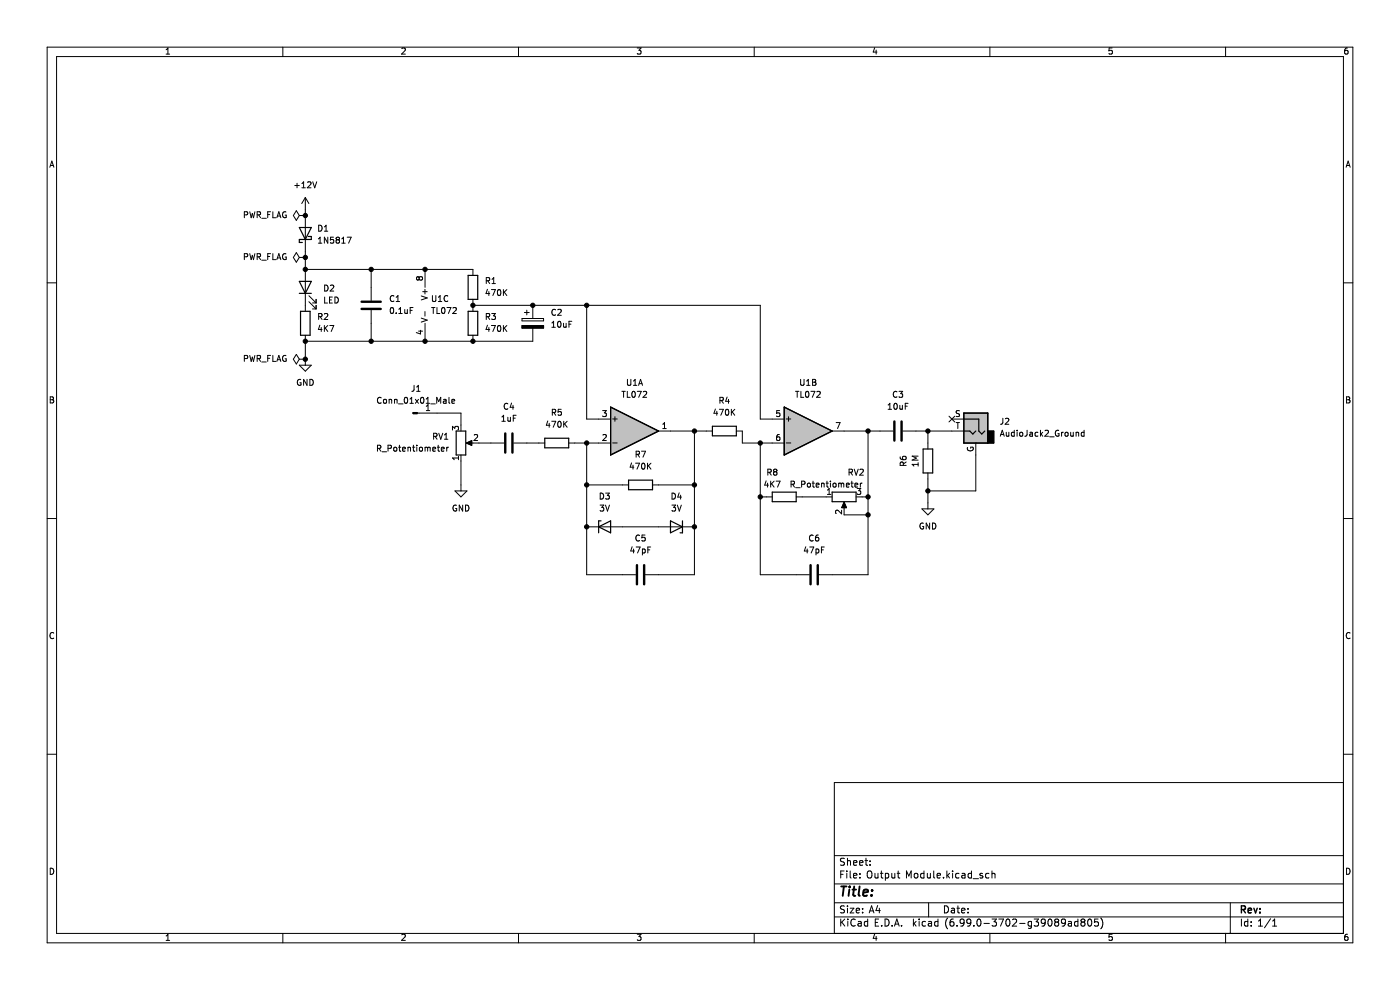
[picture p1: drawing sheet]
(kicad_sch (version 20220914) (generator eeschema)

 (paper "A4")

 (lib_symbols
  (symbol "Amplifier_Operational:TL072" (pin_names (offset 0.127)) (in_bom yes) (on_board yes)
   (property "Reference" "U" (id 0) (at 0 5.08 0) (effects (font (size 1.27 1.27)) (justify left)))
   (property "Value" "TL072" (id 1) (at 0 -5.08 0) (effects (font (size 1.27 1.27)) (justify left)))
   (property "Footprint" "" (id 2) (at 0 0 0) (effects (font (size 1.27 1.27)) hide))
   (property "Datasheet" "http://www.ti.com/lit/ds/symlink/tl071.pdf" (id 3) (at 0 0 0) (effects (font (size 1.27 1.27)) hide))
   (property "ki_locked" "" (id 4) (at 0 0 0) (effects (font (size 1.27 1.27))))
   (symbol "TL072_1_1"
    (polyline (pts (xy -5.08 5.08) (xy 5.08 0) (xy -5.08 -5.08) (xy -5.08 5.08)) (stroke (width 0.254) (type default)) (fill (type background)))
    (pin output line (at 7.62 0 180) (length 2.54) (name "~" (effects (font (size 1.27 1.27)))) (number "1" (effects (font (size 1.27 1.27)))))
    (pin input line (at -7.62 -2.54 0) (length 2.54) (name "-" (effects (font (size 1.27 1.27)))) (number "2" (effects (font (size 1.27 1.27)))))
    (pin input line (at -7.62 2.54 0) (length 2.54) (name "+" (effects (font (size 1.27 1.27)))) (number "3" (effects (font (size 1.27 1.27))))))
   (symbol "TL072_2_1"
    (polyline (pts (xy -5.08 5.08) (xy 5.08 0) (xy -5.08 -5.08) (xy -5.08 5.08)) (stroke (width 0.254) (type default)) (fill (type background)))
    (pin input line (at -7.62 2.54 0) (length 2.54) (name "+" (effects (font (size 1.27 1.27)))) (number "5" (effects (font (size 1.27 1.27)))))
    (pin input line (at -7.62 -2.54 0) (length 2.54) (name "-" (effects (font (size 1.27 1.27)))) (number "6" (effects (font (size 1.27 1.27)))))
    (pin output line (at 7.62 0 180) (length 2.54) (name "~" (effects (font (size 1.27 1.27)))) (number "7" (effects (font (size 1.27 1.27))))))
   (symbol "TL072_3_1"
    (pin power_in line (at -2.54 -7.62 90) (length 3.81) (name "V-" (effects (font (size 1.27 1.27)))) (number "4" (effects (font (size 1.27 1.27)))))
    (pin power_in line (at -2.54 7.62 270) (length 3.81) (name "V+" (effects (font (size 1.27 1.27)))) (number "8" (effects (font (size 1.27 1.27)))))))
  (symbol "Connector:AudioJack2_Ground" (in_bom yes) (on_board yes)
   (property "Reference" "J" (id 0) (at 0 8.89 0) (effects (font (size 1.27 1.27))))
   (property "Value" "AudioJack2_Ground" (id 1) (at 0 6.35 0) (effects (font (size 1.27 1.27))))
   (property "Footprint" "" (id 2) (at 0 0 0) (effects (font (size 1.27 1.27)) hide))
   (property "Datasheet" "~" (id 3) (at 0 0 0) (effects (font (size 1.27 1.27)) hide))
   (symbol "AudioJack2_Ground_0_1"
    (rectangle (start -2.54 -2.54) (end -3.81 0) (stroke (width 0.254) (type default)) (fill (type outline)))
    (polyline (pts (xy 0 0) (xy 0.635 -0.635) (xy 1.27 0) (xy 2.54 0)) (stroke (width 0.254) (type default)) (fill (type none)))
    (polyline (pts (xy 2.54 2.54) (xy -0.635 2.54) (xy -0.635 0) (xy -1.27 -0.635) (xy -1.905 0)) (stroke (width 0.254) (type default)) (fill (type none)))
    (rectangle (start 2.54 3.81) (end -2.54 -2.54) (stroke (width 0.254) (type default)) (fill (type background))))
   (symbol "AudioJack2_Ground_1_1"
    (pin passive line (at 0 -5.08 90) (length 2.54) (name "~" (effects (font (size 1.27 1.27)))) (number "G" (effects (font (size 1.27 1.27)))))
    (pin passive line (at 5.08 2.54 180) (length 2.54) (name "~" (effects (font (size 1.27 1.27)))) (number "S" (effects (font (size 1.27 1.27)))))
    (pin passive line (at 5.08 0 180) (length 2.54) (name "~" (effects (font (size 1.27 1.27)))) (number "T" (effects (font (size 1.27 1.27)))))))
  (symbol "Connector:Conn_01x01_Male" (pin_names (offset 1.016) hide) (in_bom yes) (on_board yes)
   (property "Reference" "J" (id 0) (at 0 2.54 0) (effects (font (size 1.27 1.27))))
   (property "Value" "Conn_01x01_Male" (id 1) (at 0 -2.54 0) (effects (font (size 1.27 1.27))))
   (property "Footprint" "" (id 2) (at 0 0 0) (effects (font (size 1.27 1.27)) hide))
   (property "Datasheet" "~" (id 3) (at 0 0 0) (effects (font (size 1.27 1.27)) hide))
   (symbol "Conn_01x01_Male_1_1"
    (polyline (pts (xy 1.27 0) (xy 0.8636 0)) (stroke (width 0.1524) (type default)) (fill (type none)))
    (rectangle (start 0.8636 0.127) (end 0 -0.127) (stroke (width 0.1524) (type default)) (fill (type outline)))
    (pin passive line (at 5.08 0 180) (length 3.81) (name "Pin_1" (effects (font (size 1.27 1.27)))) (number "1" (effects (font (size 1.27 1.27)))))))
  (symbol "Device:C" (pin_numbers hide) (pin_names (offset 0.254)) (in_bom yes) (on_board yes)
   (property "Reference" "C" (id 0) (at 0.635 2.54 0) (effects (font (size 1.27 1.27)) (justify left)))
   (property "Value" "C" (id 1) (at 0.635 -2.54 0) (effects (font (size 1.27 1.27)) (justify left)))
   (property "Footprint" "" (id 2) (at 0.9652 -3.81 0) (effects (font (size 1.27 1.27)) hide))
   (property "Datasheet" "~" (id 3) (at 0 0 0) (effects (font (size 1.27 1.27)) hide))
   (symbol "C_0_1"
    (polyline (pts (xy -2.032 -0.762) (xy 2.032 -0.762)) (stroke (width 0.508) (type default)) (fill (type none)))
    (polyline (pts (xy -2.032 0.762) (xy 2.032 0.762)) (stroke (width 0.508) (type default)) (fill (type none))))
   (symbol "C_1_1"
    (pin passive line (at 0 3.81 270) (length 2.794) (name "~" (effects (font (size 1.27 1.27)))) (number "1" (effects (font (size 1.27 1.27)))))
    (pin passive line (at 0 -3.81 90) (length 2.794) (name "~" (effects (font (size 1.27 1.27)))) (number "2" (effects (font (size 1.27 1.27)))))))
  (symbol "Device:C_Polarized" (pin_numbers hide) (pin_names (offset 0.254)) (in_bom yes) (on_board yes)
   (property "Reference" "C" (id 0) (at 0.635 2.54 0) (effects (font (size 1.27 1.27)) (justify left)))
   (property "Value" "C_Polarized" (id 1) (at 0.635 -2.54 0) (effects (font (size 1.27 1.27)) (justify left)))
   (property "Footprint" "" (id 2) (at 0.9652 -3.81 0) (effects (font (size 1.27 1.27)) hide))
   (property "Datasheet" "~" (id 3) (at 0 0 0) (effects (font (size 1.27 1.27)) hide))
   (symbol "C_Polarized_0_1"
    (rectangle (start -2.286 0.508) (end 2.286 1.016) (stroke (width 0) (type default)) (fill (type none)))
    (polyline (pts (xy -1.778 2.286) (xy -0.762 2.286)) (stroke (width 0) (type default)) (fill (type none)))
    (polyline (pts (xy -1.27 2.794) (xy -1.27 1.778)) (stroke (width 0) (type default)) (fill (type none)))
    (rectangle (start 2.286 -0.508) (end -2.286 -1.016) (stroke (width 0) (type default)) (fill (type outline))))
   (symbol "C_Polarized_1_1"
    (pin passive line (at 0 3.81 270) (length 2.794) (name "~" (effects (font (size 1.27 1.27)))) (number "1" (effects (font (size 1.27 1.27)))))
    (pin passive line (at 0 -3.81 90) (length 2.794) (name "~" (effects (font (size 1.27 1.27)))) (number "2" (effects (font (size 1.27 1.27)))))))
  (symbol "Device:D_Zener" (pin_numbers hide) (pin_names (offset 1.016) hide) (in_bom yes) (on_board yes)
   (property "Reference" "D" (id 0) (at 0 2.54 0) (effects (font (size 1.27 1.27))))
   (property "Value" "D_Zener" (id 1) (at 0 -2.54 0) (effects (font (size 1.27 1.27))))
   (property "Footprint" "" (id 2) (at 0 0 0) (effects (font (size 1.27 1.27)) hide))
   (property "Datasheet" "~" (id 3) (at 0 0 0) (effects (font (size 1.27 1.27)) hide))
   (symbol "D_Zener_0_1"
    (polyline (pts (xy 1.27 0) (xy -1.27 0)) (stroke (width 0) (type default)) (fill (type none)))
    (polyline (pts (xy -1.27 -1.27) (xy -1.27 1.27) (xy -0.762 1.27)) (stroke (width 0.254) (type default)) (fill (type none)))
    (polyline (pts (xy 1.27 -1.27) (xy 1.27 1.27) (xy -1.27 0) (xy 1.27 -1.27)) (stroke (width 0.254) (type default)) (fill (type none))))
   (symbol "D_Zener_1_1"
    (pin passive line (at -3.81 0 0) (length 2.54) (name "K" (effects (font (size 1.27 1.27)))) (number "1" (effects (font (size 1.27 1.27)))))
    (pin passive line (at 3.81 0 180) (length 2.54) (name "A" (effects (font (size 1.27 1.27)))) (number "2" (effects (font (size 1.27 1.27)))))))
  (symbol "Device:LED" (pin_numbers hide) (pin_names (offset 1.016) hide) (in_bom yes) (on_board yes)
   (property "Reference" "D" (id 0) (at 0 2.54 0) (effects (font (size 1.27 1.27))))
   (property "Value" "LED" (id 1) (at 0 -2.54 0) (effects (font (size 1.27 1.27))))
   (property "Footprint" "" (id 2) (at 0 0 0) (effects (font (size 1.27 1.27)) hide))
   (property "Datasheet" "~" (id 3) (at 0 0 0) (effects (font (size 1.27 1.27)) hide))
   (symbol "LED_0_1"
    (polyline (pts (xy -1.27 -1.27) (xy -1.27 1.27)) (stroke (width 0.254) (type default)) (fill (type none)))
    (polyline (pts (xy -1.27 0) (xy 1.27 0)) (stroke (width 0) (type default)) (fill (type none)))
    (polyline (pts (xy 1.27 -1.27) (xy 1.27 1.27) (xy -1.27 0) (xy 1.27 -1.27)) (stroke (width 0.254) (type default)) (fill (type none)))
    (polyline (pts (xy -3.048 -0.762) (xy -4.572 -2.286) (xy -3.81 -2.286) (xy -4.572 -2.286) (xy -4.572 -1.524)) (stroke (width 0) (type default)) (fill (type none)))
    (polyline (pts (xy -1.778 -0.762) (xy -3.302 -2.286) (xy -2.54 -2.286) (xy -3.302 -2.286) (xy -3.302 -1.524)) (stroke (width 0) (type default)) (fill (type none))))
   (symbol "LED_1_1"
    (pin passive line (at -3.81 0 0) (length 2.54) (name "K" (effects (font (size 1.27 1.27)))) (number "1" (effects (font (size 1.27 1.27)))))
    (pin passive line (at 3.81 0 180) (length 2.54) (name "A" (effects (font (size 1.27 1.27)))) (number "2" (effects (font (size 1.27 1.27)))))))
  (symbol "Device:R" (pin_numbers hide) (pin_names (offset 0)) (in_bom yes) (on_board yes)
   (property "Reference" "R" (id 0) (at 2.032 0 90) (effects (font (size 1.27 1.27))))
   (property "Value" "R" (id 1) (at 0 0 90) (effects (font (size 1.27 1.27))))
   (property "Footprint" "" (id 2) (at -1.778 0 90) (effects (font (size 1.27 1.27)) hide))
   (property "Datasheet" "~" (id 3) (at 0 0 0) (effects (font (size 1.27 1.27)) hide))
   (symbol "R_0_1"
    (rectangle (start -1.016 -2.54) (end 1.016 2.54) (stroke (width 0.254) (type default)) (fill (type none))))
   (symbol "R_1_1"
    (pin passive line (at 0 3.81 270) (length 1.27) (name "~" (effects (font (size 1.27 1.27)))) (number "1" (effects (font (size 1.27 1.27)))))
    (pin passive line (at 0 -3.81 90) (length 1.27) (name "~" (effects (font (size 1.27 1.27)))) (number "2" (effects (font (size 1.27 1.27)))))))
  (symbol "Device:R_Potentiometer" (pin_names (offset 1.016) hide) (in_bom yes) (on_board yes)
   (property "Reference" "RV" (id 0) (at -4.445 0 90) (effects (font (size 1.27 1.27))))
   (property "Value" "R_Potentiometer" (id 1) (at -2.54 0 90) (effects (font (size 1.27 1.27))))
   (property "Footprint" "" (id 2) (at 0 0 0) (effects (font (size 1.27 1.27)) hide))
   (property "Datasheet" "~" (id 3) (at 0 0 0) (effects (font (size 1.27 1.27)) hide))
   (symbol "R_Potentiometer_0_1"
    (polyline (pts (xy 2.54 0) (xy 1.524 0)) (stroke (width 0) (type default)) (fill (type none)))
    (polyline (pts (xy 1.143 0) (xy 2.286 0.508) (xy 2.286 -0.508) (xy 1.143 0)) (stroke (width 0) (type default)) (fill (type outline)))
    (rectangle (start 1.016 2.54) (end -1.016 -2.54) (stroke (width 0.254) (type default)) (fill (type none))))
   (symbol "R_Potentiometer_1_1"
    (pin passive line (at 0 3.81 270) (length 1.27) (name "1" (effects (font (size 1.27 1.27)))) (number "1" (effects (font (size 1.27 1.27)))))
    (pin passive line (at 3.81 0 180) (length 1.27) (name "2" (effects (font (size 1.27 1.27)))) (number "2" (effects (font (size 1.27 1.27)))))
    (pin passive line (at 0 -3.81 90) (length 1.27) (name "3" (effects (font (size 1.27 1.27)))) (number "3" (effects (font (size 1.27 1.27)))))))
  (symbol "Diode:1N5817" (pin_numbers hide) (pin_names (offset 1.016) hide) (in_bom yes) (on_board yes)
   (property "Reference" "D" (id 0) (at 0 2.54 0) (effects (font (size 1.27 1.27))))
   (property "Value" "1N5817" (id 1) (at 0 -2.54 0) (effects (font (size 1.27 1.27))))
   (property "Footprint" "Diode_THT:D_DO-41_SOD81_P10.16mm_Horizontal" (id 2) (at 0 -4.445 0) (effects (font (size 1.27 1.27)) hide))
   (property "Datasheet" "http://www.vishay.com/docs/88525/1n5817.pdf" (id 3) (at 0 0 0) (effects (font (size 1.27 1.27)) hide))
   (symbol "1N5817_0_1"
    (polyline (pts (xy 1.27 0) (xy -1.27 0)) (stroke (width 0) (type default)) (fill (type none)))
    (polyline (pts (xy 1.27 1.27) (xy 1.27 -1.27) (xy -1.27 0) (xy 1.27 1.27)) (stroke (width 0.254) (type default)) (fill (type none)))
    (polyline (pts (xy -1.905 0.635) (xy -1.905 1.27) (xy -1.27 1.27) (xy -1.27 -1.27) (xy -0.635 -1.27) (xy -0.635 -0.635)) (stroke (width 0.254) (type default)) (fill (type none))))
   (symbol "1N5817_1_1"
    (pin passive line (at -3.81 0 0) (length 2.54) (name "K" (effects (font (size 1.27 1.27)))) (number "1" (effects (font (size 1.27 1.27)))))
    (pin passive line (at 3.81 0 180) (length 2.54) (name "A" (effects (font (size 1.27 1.27)))) (number "2" (effects (font (size 1.27 1.27)))))))
  (symbol "power:+12V" (power) (pin_names (offset 0)) (in_bom yes) (on_board yes)
   (property "Reference" "#PWR" (id 0) (at 0 -3.81 0) (effects (font (size 1.27 1.27)) hide))
   (property "Value" "+12V" (id 1) (at 0 3.556 0) (effects (font (size 1.27 1.27))))
   (property "Footprint" "" (id 2) (at 0 0 0) (effects (font (size 1.27 1.27)) hide))
   (property "Datasheet" "" (id 3) (at 0 0 0) (effects (font (size 1.27 1.27)) hide))
   (symbol "+12V_0_1"
    (polyline (pts (xy -0.762 1.27) (xy 0 2.54)) (stroke (width 0) (type default)) (fill (type none)))
    (polyline (pts (xy 0 0) (xy 0 2.54)) (stroke (width 0) (type default)) (fill (type none)))
    (polyline (pts (xy 0 2.54) (xy 0.762 1.27)) (stroke (width 0) (type default)) (fill (type none))))
   (symbol "+12V_1_1"
    (pin power_in line (at 0 0 90) (length 0) hide (name "+12V" (effects (font (size 1.27 1.27)))) (number "1" (effects (font (size 1.27 1.27)))))))
  (symbol "power:GND" (power) (pin_names (offset 0)) (in_bom yes) (on_board yes)
   (property "Reference" "#PWR" (id 0) (at 0 -6.35 0) (effects (font (size 1.27 1.27)) hide))
   (property "Value" "GND" (id 1) (at 0 -3.81 0) (effects (font (size 1.27 1.27))))
   (property "Footprint" "" (id 2) (at 0 0 0) (effects (font (size 1.27 1.27)) hide))
   (property "Datasheet" "" (id 3) (at 0 0 0) (effects (font (size 1.27 1.27)) hide))
   (symbol "GND_0_1"
    (polyline (pts (xy 0 0) (xy 0 -1.27) (xy 1.27 -1.27) (xy 0 -2.54) (xy -1.27 -1.27) (xy 0 -1.27)) (stroke (width 0) (type default)) (fill (type none))))
   (symbol "GND_1_1"
    (pin power_in line (at 0 0 270) (length 0) hide (name "GND" (effects (font (size 1.27 1.27)))) (number "1" (effects (font (size 1.27 1.27)))))))
  (symbol "power:PWR_FLAG" (power) (pin_numbers hide) (pin_names (offset 0) hide) (in_bom yes) (on_board yes)
   (property "Reference" "#FLG" (id 0) (at 0 1.905 0) (effects (font (size 1.27 1.27)) hide))
   (property "Value" "PWR_FLAG" (id 1) (at 0 3.81 0) (effects (font (size 1.27 1.27))))
   (property "Footprint" "" (id 2) (at 0 0 0) (effects (font (size 1.27 1.27)) hide))
   (property "Datasheet" "~" (id 3) (at 0 0 0) (effects (font (size 1.27 1.27)) hide))
   (symbol "PWR_FLAG_0_0"
    (pin power_out line (at 0 0 90) (length 0) (name "pwr" (effects (font (size 1.27 1.27)))) (number "1" (effects (font (size 1.27 1.27))))))
   (symbol "PWR_FLAG_0_1"
    (polyline (pts (xy 0 0) (xy 0 1.27) (xy -1.016 1.905) (xy 0 2.54) (xy 1.016 1.905) (xy 0 1.27)) (stroke (width 0) (type default)) (fill (type none))))))

 (junction (at 100.33 64.77) (diameter 0) (color 0 0 0 0))
 (junction (at 64.77 45.72) (diameter 0) (color 0 0 0 0))
 (junction (at 78.74 57.15) (diameter 0) (color 0 0 0 0))
 (junction (at 64.77 54.61) (diameter 0) (color 0 0 0 0))
 (junction (at 161.29 105.41) (diameter 0) (color 0 0 0 0))
 (junction (at 184.15 91.44) (diameter 0) (color 0 0 0 0))
 (junction (at 78.74 72.39) (diameter 0) (color 0 0 0 0))
 (junction (at 196.85 104.14) (diameter 0) (color 0 0 0 0))
 (junction (at 124.46 102.87) (diameter 0) (color 0 0 0 0))
 (junction (at 90.17 72.39) (diameter 0) (color 0 0 0 0))
 (junction (at 124.46 111.76) (diameter 0) (color 0 0 0 0))
 (junction (at 64.77 72.39) (diameter 0) (color 0 0 0 0))
 (junction (at 196.85 91.44) (diameter 0) (color 0 0 0 0))
 (junction (at 100.33 72.39) (diameter 0) (color 0 0 0 0))
 (junction (at 147.32 102.87) (diameter 0) (color 0 0 0 0))
 (junction (at 64.77 57.15) (diameter 0) (color 0 0 0 0))
 (junction (at 147.32 91.44) (diameter 0) (color 0 0 0 0))
 (junction (at 161.29 93.98) (diameter 0) (color 0 0 0 0))
 (junction (at 124.46 93.98) (diameter 0) (color 0 0 0 0))
 (junction (at 184.15 105.41) (diameter 0) (color 0 0 0 0))
 (junction (at 184.15 109.22) (diameter 0) (color 0 0 0 0))
 (junction (at 124.46 64.77) (diameter 0) (color 0 0 0 0))
 (junction (at 113.03 64.77) (diameter 0) (color 0 0 0 0))
 (junction (at 64.77 76.2) (diameter 0) (color 0 0 0 0))
 (junction (at 147.32 111.76) (diameter 0) (color 0 0 0 0))
 (junction (at 90.17 57.15) (diameter 0) (color 0 0 0 0))

 (no_connect (at 201.93 88.9))

 (wire (pts (xy 90.17 57.15) (xy 100.33 57.15)) (stroke (width 0) (type default)))
 (wire (pts (xy 147.32 102.87) (xy 147.32 111.76)) (stroke (width 0) (type default)))
 (wire (pts (xy 184.15 121.92) (xy 184.15 109.22)) (stroke (width 0) (type default)))
 (wire (pts (xy 147.32 121.92) (xy 139.7 121.92)) (stroke (width 0) (type default)))
 (wire (pts (xy 64.77 57.15) (xy 78.74 57.15)) (stroke (width 0) (type default)))
 (wire (pts (xy 142.24 91.44) (xy 147.32 91.44)) (stroke (width 0) (type default)))
 (wire (pts (xy 90.17 72.39) (xy 100.33 72.39)) (stroke (width 0) (type default)))
 (wire (pts (xy 207.01 96.52) (xy 207.01 104.14)) (stroke (width 0) (type default)))
 (wire (pts (xy 184.15 91.44) (xy 179.07 91.44)) (stroke (width 0) (type default)))
 (wire (pts (xy 124.46 93.98) (xy 127 93.98)) (stroke (width 0) (type default)))
 (wire (pts (xy 161.29 88.9) (xy 163.83 88.9)) (stroke (width 0) (type default)))
 (wire (pts (xy 113.03 64.77) (xy 124.46 64.77)) (stroke (width 0) (type default)))
 (wire (pts (xy 64.77 53.34) (xy 64.77 54.61)) (stroke (width 0) (type default)))
 (wire (pts (xy 194.31 91.44) (xy 196.85 91.44)) (stroke (width 0) (type default)))
 (wire (pts (xy 124.46 88.9) (xy 127 88.9)) (stroke (width 0) (type default)))
 (wire (pts (xy 147.32 91.44) (xy 147.32 102.87)) (stroke (width 0) (type default)))
 (wire (pts (xy 124.46 64.77) (xy 124.46 88.9)) (stroke (width 0) (type default)))
 (wire (pts (xy 149.86 91.44) (xy 147.32 91.44)) (stroke (width 0) (type default)))
 (wire (pts (xy 184.15 105.41) (xy 184.15 91.44)) (stroke (width 0) (type default)))
 (wire (pts (xy 121.92 93.98) (xy 124.46 93.98)) (stroke (width 0) (type default)))
 (wire (pts (xy 161.29 105.41) (xy 162.56 105.41)) (stroke (width 0) (type default)))
 (wire (pts (xy 184.15 109.22) (xy 184.15 105.41)) (stroke (width 0) (type default)))
 (wire (pts (xy 78.74 57.15) (xy 90.17 57.15)) (stroke (width 0) (type default)))
 (wire (pts (xy 92.71 87.63) (xy 97.79 87.63)) (stroke (width 0) (type default)))
 (wire (pts (xy 179.07 109.22) (xy 184.15 109.22)) (stroke (width 0) (type default)))
 (wire (pts (xy 97.79 97.79) (xy 97.79 102.87)) (stroke (width 0) (type default)))
 (wire (pts (xy 186.69 91.44) (xy 184.15 91.44)) (stroke (width 0) (type default)))
 (wire (pts (xy 132.08 111.76) (xy 139.7 111.76)) (stroke (width 0) (type default)))
 (wire (pts (xy 176.53 121.92) (xy 184.15 121.92)) (stroke (width 0) (type default)))
 (wire (pts (xy 196.85 91.44) (xy 196.85 93.98)) (stroke (width 0) (type default)))
 (wire (pts (xy 196.85 91.44) (xy 201.93 91.44)) (stroke (width 0) (type default)))
 (wire (pts (xy 161.29 105.41) (xy 161.29 121.92)) (stroke (width 0) (type default)))
 (wire (pts (xy 78.74 68.58) (xy 78.74 72.39)) (stroke (width 0) (type default)))
 (wire (pts (xy 161.29 93.98) (xy 163.83 93.98)) (stroke (width 0) (type default)))
 (wire (pts (xy 124.46 64.77) (xy 161.29 64.77)) (stroke (width 0) (type default)))
 (wire (pts (xy 157.48 93.98) (xy 161.29 93.98)) (stroke (width 0) (type default)))
 (wire (pts (xy 100.33 64.77) (xy 113.03 64.77)) (stroke (width 0) (type default)))
 (wire (pts (xy 101.6 93.98) (xy 104.14 93.98)) (stroke (width 0) (type default)))
 (wire (pts (xy 132.08 121.92) (xy 124.46 121.92)) (stroke (width 0) (type default)))
 (wire (pts (xy 161.29 93.98) (xy 161.29 105.41)) (stroke (width 0) (type default)))
 (wire (pts (xy 64.77 44.45) (xy 64.77 45.72)) (stroke (width 0) (type default)))
 (wire (pts (xy 100.33 72.39) (xy 113.03 72.39)) (stroke (width 0) (type default)))
 (wire (pts (xy 64.77 54.61) (xy 64.77 57.15)) (stroke (width 0) (type default)))
 (wire (pts (xy 78.74 72.39) (xy 90.17 72.39)) (stroke (width 0) (type default)))
 (wire (pts (xy 139.7 102.87) (xy 147.32 102.87)) (stroke (width 0) (type default)))
 (wire (pts (xy 124.46 102.87) (xy 124.46 93.98)) (stroke (width 0) (type default)))
 (wire (pts (xy 64.77 72.39) (xy 64.77 76.2)) (stroke (width 0) (type default)))
 (wire (pts (xy 147.32 111.76) (xy 147.32 121.92)) (stroke (width 0) (type default)))
 (wire (pts (xy 111.76 93.98) (xy 114.3 93.98)) (stroke (width 0) (type default)))
 (wire (pts (xy 207.01 104.14) (xy 196.85 104.14)) (stroke (width 0) (type default)))
 (wire (pts (xy 64.77 72.39) (xy 78.74 72.39)) (stroke (width 0) (type default)))
 (wire (pts (xy 196.85 101.6) (xy 196.85 104.14)) (stroke (width 0) (type default)))
 (wire (pts (xy 124.46 121.92) (xy 124.46 111.76)) (stroke (width 0) (type default)))
 (wire (pts (xy 124.46 102.87) (xy 124.46 111.76)) (stroke (width 0) (type default)))
 (wire (pts (xy 161.29 88.9) (xy 161.29 64.77)) (stroke (width 0) (type default)))
 (wire (pts (xy 97.79 87.63) (xy 97.79 90.17)) (stroke (width 0) (type default)))
 (wire (pts (xy 182.88 105.41) (xy 184.15 105.41)) (stroke (width 0) (type default)))
 (wire (pts (xy 78.74 57.15) (xy 78.74 60.96)) (stroke (width 0) (type default)))
 (wire (pts (xy 161.29 121.92) (xy 168.91 121.92)) (stroke (width 0) (type default)))
 (wire (pts (xy 157.48 91.44) (xy 157.48 93.98)) (stroke (width 0) (type default)))
 (wire (pts (xy 196.85 104.14) (xy 196.85 106.68)) (stroke (width 0) (type default)))
 (wire (pts (xy 170.18 105.41) (xy 175.26 105.41)) (stroke (width 0) (type default)))
 (wire (pts (xy 124.46 102.87) (xy 132.08 102.87)) (stroke (width 0) (type default)))

 (symbol (lib_id "power:PWR_FLAG") (at 64.77 76.2 90) (unit 1) (in_bom yes) (on_board yes) (dnp no) (fields_autoplaced)
  (default_instance (reference "") (unit 1) (value "") (footprint ""))
  (property "Reference" "" (id 0) (at 62.865 76.2 0) (effects (font (size 1.27 1.27)) hide))
  (property "Value" "" (id 1) (at 60.96 76.1999 90) (effects (font (size 1.27 1.27)) (justify left)))
  (property "Footprint" "" (id 2) (at 64.77 76.2 0) (effects (font (size 1.27 1.27)) hide))
  (property "Datasheet" "~" (id 3) (at 64.77 76.2 0) (effects (font (size 1.27 1.27)) hide)) (pin "1"))

 (symbol (lib_id "Device:R") (at 64.77 68.58 0) (unit 1) (in_bom yes) (on_board yes) (dnp no)
  (default_instance (reference "") (unit 1) (value "") (footprint ""))
  (property "Reference" "" (id 0) (at 67.31 67.3099 0) (effects (font (size 1.27 1.27)) (justify left)))
  (property "Value" "" (id 1) (at 67.31 69.8499 0) (effects (font (size 1.27 1.27)) (justify left)))
  (property "Footprint" "" (id 2) (at 62.992 68.58 90) (effects (font (size 1.27 1.27)) hide))
  (property "Datasheet" "~" (id 3) (at 64.77 68.58 0) (effects (font (size 1.27 1.27)) hide)) (pin "1") (pin "2"))

 (symbol (lib_id "Device:D_Zener") (at 143.51 111.76 180) (unit 1) (in_bom yes) (on_board yes) (dnp no) (fields_autoplaced)
  (default_instance (reference "") (unit 1) (value "") (footprint ""))
  (property "Reference" "" (id 0) (at 143.51 105.41 0) (effects (font (size 1.27 1.27))))
  (property "Value" "" (id 1) (at 143.51 107.95 0) (effects (font (size 1.27 1.27))))
  (property "Footprint" "" (id 2) (at 143.51 111.76 0) (effects (font (size 1.27 1.27)) hide))
  (property "Datasheet" "~" (id 3) (at 143.51 111.76 0) (effects (font (size 1.27 1.27)) hide)) (pin "1") (pin "2"))

 (symbol (lib_id "Device:R") (at 196.85 97.79 180) (unit 1) (in_bom yes) (on_board yes) (dnp no)
  (default_instance (reference "") (unit 1) (value "") (footprint ""))
  (property "Reference" "" (id 0) (at 191.77 97.79 90) (effects (font (size 1.27 1.27))))
  (property "Value" "" (id 1) (at 194.31 97.79 90) (effects (font (size 1.27 1.27))))
  (property "Footprint" "" (id 2) (at 198.628 97.79 90) (effects (font (size 1.27 1.27)) hide))
  (property "Datasheet" "~" (id 3) (at 196.85 97.79 0) (effects (font (size 1.27 1.27)) hide)) (pin "1") (pin "2"))

 (symbol (lib_id "Device:R_Potentiometer") (at 179.07 105.41 90) (mirror x) (unit 1) (in_bom yes) (on_board yes) (dnp no)
  (default_instance (reference "") (unit 1) (value "") (footprint ""))
  (property "Reference" "" (id 0) (at 181.61 100.33 90) (effects (font (size 1.27 1.27))))
  (property "Value" "" (id 1) (at 175.26 102.87 90) (effects (font (size 1.27 1.27))))
  (property "Footprint" "" (id 2) (at 179.07 105.41 0) (effects (font (size 1.27 1.27)) hide))
  (property "Datasheet" "~" (id 3) (at 179.07 105.41 0) (effects (font (size 1.27 1.27)) hide)) (pin "1") (pin "2") (pin "3"))

 (symbol (lib_id "power:PWR_FLAG") (at 64.77 45.72 90) (unit 1) (in_bom yes) (on_board yes) (dnp no) (fields_autoplaced)
  (default_instance (reference "") (unit 1) (value "") (footprint ""))
  (property "Reference" "" (id 0) (at 62.865 45.72 0) (effects (font (size 1.27 1.27)) hide))
  (property "Value" "" (id 1) (at 60.96 45.7199 90) (effects (font (size 1.27 1.27)) (justify left)))
  (property "Footprint" "" (id 2) (at 64.77 45.72 0) (effects (font (size 1.27 1.27)) hide))
  (property "Datasheet" "~" (id 3) (at 64.77 45.72 0) (effects (font (size 1.27 1.27)) hide)) (pin "1"))

 (symbol (lib_id "Device:C") (at 107.95 93.98 90) (unit 1) (in_bom yes) (on_board yes) (dnp no) (fields_autoplaced)
  (default_instance (reference "") (unit 1) (value "") (footprint ""))
  (property "Reference" "" (id 0) (at 107.95 86.36 90) (effects (font (size 1.27 1.27))))
  (property "Value" "" (id 1) (at 107.95 88.9 90) (effects (font (size 1.27 1.27))))
  (property "Footprint" "" (id 2) (at 111.76 93.0148 0) (effects (font (size 1.27 1.27)) hide))
  (property "Datasheet" "~" (id 3) (at 107.95 93.98 0) (effects (font (size 1.27 1.27)) hide)) (pin "1") (pin "2"))

 (symbol (lib_id "Device:R") (at 118.11 93.98 90) (unit 1) (in_bom yes) (on_board yes) (dnp no)
  (default_instance (reference "") (unit 1) (value "") (footprint ""))
  (property "Reference" "" (id 0) (at 118.11 87.63 90) (effects (font (size 1.27 1.27))))
  (property "Value" "" (id 1) (at 118.11 90.17 90) (effects (font (size 1.27 1.27))))
  (property "Footprint" "" (id 2) (at 118.11 95.758 90) (effects (font (size 1.27 1.27)) hide))
  (property "Datasheet" "~" (id 3) (at 118.11 93.98 0) (effects (font (size 1.27 1.27)) hide)) (pin "1") (pin "2"))

 (symbol (lib_id "Device:C") (at 135.89 121.92 90) (unit 1) (in_bom yes) (on_board yes) (dnp no)
  (default_instance (reference "") (unit 1) (value "") (footprint ""))
  (property "Reference" "" (id 0) (at 135.89 114.3 90) (effects (font (size 1.27 1.27))))
  (property "Value" "" (id 1) (at 135.89 116.84 90) (effects (font (size 1.27 1.27))))
  (property "Footprint" "" (id 2) (at 139.7 120.9548 0) (effects (font (size 1.27 1.27)) hide))
  (property "Datasheet" "~" (id 3) (at 135.89 121.92 0) (effects (font (size 1.27 1.27)) hide)) (pin "1") (pin "2"))

 (symbol (lib_id "Amplifier_Operational:TL072") (at 134.62 91.44 0) (unit 1) (in_bom yes) (on_board yes) (dnp no) (fields_autoplaced)
  (default_instance (reference "") (unit 1) (value "") (footprint ""))
  (property "Reference" "" (id 0) (at 134.62 81.28 0) (effects (font (size 1.27 1.27))))
  (property "Value" "" (id 1) (at 134.62 83.82 0) (effects (font (size 1.27 1.27))))
  (property "Footprint" "" (id 2) (at 134.62 91.44 0) (effects (font (size 1.27 1.27)) hide))
  (property "Datasheet" "http://www.ti.com/lit/ds/symlink/tl071.pdf" (id 3) (at 134.62 91.44 0) (effects (font (size 1.27 1.27)) hide)) (pin "1") (pin "2") (pin "3") (pin "5") (pin "6") (pin "7") (pin "4") (pin "8"))

 (symbol (lib_id "power:GND") (at 97.79 102.87 0) (unit 1) (in_bom yes) (on_board yes) (dnp no) (fields_autoplaced)
  (default_instance (reference "") (unit 1) (value "") (footprint ""))
  (property "Reference" "" (id 0) (at 97.79 109.22 0) (effects (font (size 1.27 1.27)) hide))
  (property "Value" "" (id 1) (at 97.79 107.95 0) (effects (font (size 1.27 1.27))))
  (property "Footprint" "" (id 2) (at 97.79 102.87 0) (effects (font (size 1.27 1.27)) hide))
  (property "Datasheet" "" (id 3) (at 97.79 102.87 0) (effects (font (size 1.27 1.27)) hide)) (pin "1"))

 (symbol (lib_id "power:+12V") (at 64.77 44.45 0) (unit 1) (in_bom yes) (on_board yes) (dnp no) (fields_autoplaced)
  (default_instance (reference "") (unit 1) (value "") (footprint ""))
  (property "Reference" "" (id 0) (at 64.77 48.26 0) (effects (font (size 1.27 1.27)) hide))
  (property "Value" "" (id 1) (at 64.77 39.37 0) (effects (font (size 1.27 1.27))))
  (property "Footprint" "" (id 2) (at 64.77 44.45 0) (effects (font (size 1.27 1.27)) hide))
  (property "Datasheet" "" (id 3) (at 64.77 44.45 0) (effects (font (size 1.27 1.27)) hide)) (pin "1"))

 (symbol (lib_id "Amplifier_Operational:TL072") (at 171.45 91.44 0) (unit 2) (in_bom yes) (on_board yes) (dnp no) (fields_autoplaced)
  (default_instance (reference "") (unit 1) (value "") (footprint ""))
  (property "Reference" "" (id 0) (at 171.45 81.28 0) (effects (font (size 1.27 1.27))))
  (property "Value" "" (id 1) (at 171.45 83.82 0) (effects (font (size 1.27 1.27))))
  (property "Footprint" "" (id 2) (at 171.45 91.44 0) (effects (font (size 1.27 1.27)) hide))
  (property "Datasheet" "http://www.ti.com/lit/ds/symlink/tl071.pdf" (id 3) (at 171.45 91.44 0) (effects (font (size 1.27 1.27)) hide)) (pin "1") (pin "2") (pin "3") (pin "5") (pin "6") (pin "7") (pin "4") (pin "8"))

 (symbol (lib_id "Device:R") (at 135.89 102.87 90) (unit 1) (in_bom yes) (on_board yes) (dnp no)
  (default_instance (reference "") (unit 1) (value "") (footprint ""))
  (property "Reference" "" (id 0) (at 135.89 96.52 90) (effects (font (size 1.27 1.27))))
  (property "Value" "" (id 1) (at 135.89 99.06 90) (effects (font (size 1.27 1.27))))
  (property "Footprint" "" (id 2) (at 135.89 104.648 90) (effects (font (size 1.27 1.27)) hide))
  (property "Datasheet" "~" (id 3) (at 135.89 102.87 0) (effects (font (size 1.27 1.27)) hide)) (pin "1") (pin "2"))

 (symbol (lib_id "Device:LED") (at 64.77 60.96 90) (unit 1) (in_bom yes) (on_board yes) (dnp no) (fields_autoplaced)
  (default_instance (reference "") (unit 1) (value "") (footprint ""))
  (property "Reference" "" (id 0) (at 68.58 61.2774 90) (effects (font (size 1.27 1.27)) (justify right)))
  (property "Value" "" (id 1) (at 68.58 63.8174 90) (effects (font (size 1.27 1.27)) (justify right)))
  (property "Footprint" "" (id 2) (at 64.77 60.96 0) (effects (font (size 1.27 1.27)) hide))
  (property "Datasheet" "~" (id 3) (at 64.77 60.96 0) (effects (font (size 1.27 1.27)) hide)) (pin "1") (pin "2"))

 (symbol (lib_id "power:PWR_FLAG") (at 64.77 54.61 90) (unit 1) (in_bom yes) (on_board yes) (dnp no) (fields_autoplaced)
  (default_instance (reference "") (unit 1) (value "") (footprint ""))
  (property "Reference" "" (id 0) (at 62.865 54.61 0) (effects (font (size 1.27 1.27)) hide))
  (property "Value" "" (id 1) (at 60.96 54.6099 90) (effects (font (size 1.27 1.27)) (justify left)))
  (property "Footprint" "" (id 2) (at 64.77 54.61 0) (effects (font (size 1.27 1.27)) hide))
  (property "Datasheet" "~" (id 3) (at 64.77 54.61 0) (effects (font (size 1.27 1.27)) hide)) (pin "1"))

 (symbol (lib_id "Device:R") (at 153.67 91.44 90) (unit 1) (in_bom yes) (on_board yes) (dnp no) (fields_autoplaced)
  (default_instance (reference "") (unit 1) (value "") (footprint ""))
  (property "Reference" "" (id 0) (at 153.67 85.09 90) (effects (font (size 1.27 1.27))))
  (property "Value" "" (id 1) (at 153.67 87.63 90) (effects (font (size 1.27 1.27))))
  (property "Footprint" "" (id 2) (at 153.67 93.218 90) (effects (font (size 1.27 1.27)) hide))
  (property "Datasheet" "~" (id 3) (at 153.67 91.44 0) (effects (font (size 1.27 1.27)) hide)) (pin "1") (pin "2"))

 (symbol (lib_id "Device:C_Polarized") (at 113.03 68.58 0) (unit 1) (in_bom yes) (on_board yes) (dnp no) (fields_autoplaced)
  (default_instance (reference "") (unit 1) (value "") (footprint ""))
  (property "Reference" "" (id 0) (at 116.84 66.4209 0) (effects (font (size 1.27 1.27)) (justify left)))
  (property "Value" "" (id 1) (at 116.84 68.9609 0) (effects (font (size 1.27 1.27)) (justify left)))
  (property "Footprint" "" (id 2) (at 113.9952 72.39 0) (effects (font (size 1.27 1.27)) hide))
  (property "Datasheet" "~" (id 3) (at 113.03 68.58 0) (effects (font (size 1.27 1.27)) hide)) (pin "1") (pin "2"))

 (symbol (lib_id "Device:R") (at 100.33 68.58 0) (unit 1) (in_bom yes) (on_board yes) (dnp no) (fields_autoplaced)
  (default_instance (reference "") (unit 1) (value "") (footprint ""))
  (property "Reference" "" (id 0) (at 102.87 67.3099 0) (effects (font (size 1.27 1.27)) (justify left)))
  (property "Value" "" (id 1) (at 102.87 69.8499 0) (effects (font (size 1.27 1.27)) (justify left)))
  (property "Footprint" "" (id 2) (at 98.552 68.58 90) (effects (font (size 1.27 1.27)) hide))
  (property "Datasheet" "~" (id 3) (at 100.33 68.58 0) (effects (font (size 1.27 1.27)) hide)) (pin "1") (pin "2"))

 (symbol (lib_id "Device:C") (at 78.74 64.77 0) (unit 1) (in_bom yes) (on_board yes) (dnp no)
  (default_instance (reference "") (unit 1) (value "") (footprint ""))
  (property "Reference" "" (id 0) (at 82.55 63.4999 0) (effects (font (size 1.27 1.27)) (justify left)))
  (property "Value" "" (id 1) (at 82.55 66.04 0) (effects (font (size 1.27 1.27)) (justify left)))
  (property "Footprint" "" (id 2) (at 79.7052 68.58 0) (effects (font (size 1.27 1.27)) hide))
  (property "Datasheet" "~" (id 3) (at 78.74 64.77 0) (effects (font (size 1.27 1.27)) hide)) (pin "1") (pin "2"))

 (symbol (lib_id "Device:R_Potentiometer") (at 97.79 93.98 0) (mirror x) (unit 1) (in_bom yes) (on_board yes) (dnp no) (fields_autoplaced)
  (default_instance (reference "") (unit 1) (value "") (footprint ""))
  (property "Reference" "" (id 0) (at 95.25 92.7099 0) (effects (font (size 1.27 1.27)) (justify right)))
  (property "Value" "" (id 1) (at 95.25 95.2499 0) (effects (font (size 1.27 1.27)) (justify right)))
  (property "Footprint" "" (id 2) (at 97.79 93.98 0) (effects (font (size 1.27 1.27)) hide))
  (property "Datasheet" "~" (id 3) (at 97.79 93.98 0) (effects (font (size 1.27 1.27)) hide)) (pin "1") (pin "2") (pin "3"))

 (symbol (lib_id "Amplifier_Operational:TL072") (at 92.71 64.77 0) (unit 3) (in_bom yes) (on_board yes) (dnp no) (fields_autoplaced)
  (default_instance (reference "") (unit 1) (value "") (footprint ""))
  (property "Reference" "" (id 0) (at 91.44 63.4999 0) (effects (font (size 1.27 1.27)) (justify left)))
  (property "Value" "" (id 1) (at 91.44 66.0399 0) (effects (font (size 1.27 1.27)) (justify left)))
  (property "Footprint" "" (id 2) (at 92.71 64.77 0) (effects (font (size 1.27 1.27)) hide))
  (property "Datasheet" "http://www.ti.com/lit/ds/symlink/tl071.pdf" (id 3) (at 92.71 64.77 0) (effects (font (size 1.27 1.27)) hide)) (pin "1") (pin "2") (pin "3") (pin "5") (pin "6") (pin "7") (pin "4") (pin "8"))

 (symbol (lib_id "Device:R") (at 166.37 105.41 90) (unit 1) (in_bom yes) (on_board yes) (dnp no)
  (default_instance (reference "") (unit 1) (value "") (footprint ""))
  (property "Reference" "" (id 0) (at 163.83 100.33 90) (effects (font (size 1.27 1.27))))
  (property "Value" "" (id 1) (at 163.83 102.87 90) (effects (font (size 1.27 1.27))))
  (property "Footprint" "" (id 2) (at 166.37 107.188 90) (effects (font (size 1.27 1.27)) hide))
  (property "Datasheet" "~" (id 3) (at 166.37 105.41 0) (effects (font (size 1.27 1.27)) hide)) (pin "1") (pin "2"))

 (symbol (lib_id "power:GND") (at 196.85 106.68 0) (unit 1) (in_bom yes) (on_board yes) (dnp no) (fields_autoplaced)
  (default_instance (reference "") (unit 1) (value "") (footprint ""))
  (property "Reference" "" (id 0) (at 196.85 113.03 0) (effects (font (size 1.27 1.27)) hide))
  (property "Value" "" (id 1) (at 196.85 111.76 0) (effects (font (size 1.27 1.27))))
  (property "Footprint" "" (id 2) (at 196.85 106.68 0) (effects (font (size 1.27 1.27)) hide))
  (property "Datasheet" "" (id 3) (at 196.85 106.68 0) (effects (font (size 1.27 1.27)) hide)) (pin "1"))

 (symbol (lib_id "Connector:AudioJack2_Ground") (at 207.01 91.44 0) (mirror y) (unit 1) (in_bom yes) (on_board yes) (dnp no) (fields_autoplaced)
  (default_instance (reference "") (unit 1) (value "") (footprint ""))
  (property "Reference" "" (id 0) (at 212.09 89.5349 0) (effects (font (size 1.27 1.27)) (justify right)))
  (property "Value" "" (id 1) (at 212.09 92.0749 0) (effects (font (size 1.27 1.27)) (justify right)))
  (property "Footprint" "" (id 2) (at 207.01 91.44 0) (effects (font (size 1.27 1.27)) hide))
  (property "Datasheet" "~" (id 3) (at 207.01 91.44 0) (effects (font (size 1.27 1.27)) hide)) (pin "G") (pin "S") (pin "T"))

 (symbol (lib_id "Diode:1N5817") (at 64.77 49.53 90) (unit 1) (in_bom yes) (on_board yes) (dnp no) (fields_autoplaced)
  (default_instance (reference "") (unit 1) (value "") (footprint ""))
  (property "Reference" "" (id 0) (at 67.31 48.5774 90) (effects (font (size 1.27 1.27)) (justify right)))
  (property "Value" "" (id 1) (at 67.31 51.1174 90) (effects (font (size 1.27 1.27)) (justify right)))
  (property "Footprint" "" (id 2) (at 69.215 49.53 0) (effects (font (size 1.27 1.27)) hide))
  (property "Datasheet" "http://www.vishay.com/docs/88525/1n5817.pdf" (id 3) (at 64.77 49.53 0) (effects (font (size 1.27 1.27)) hide)) (pin "1") (pin "2"))

 (symbol (lib_id "power:GND") (at 64.77 76.2 0) (unit 1) (in_bom yes) (on_board yes) (dnp no) (fields_autoplaced)
  (default_instance (reference "") (unit 1) (value "") (footprint ""))
  (property "Reference" "" (id 0) (at 64.77 82.55 0) (effects (font (size 1.27 1.27)) hide))
  (property "Value" "" (id 1) (at 64.77 81.28 0) (effects (font (size 1.27 1.27))))
  (property "Footprint" "" (id 2) (at 64.77 76.2 0) (effects (font (size 1.27 1.27)) hide))
  (property "Datasheet" "" (id 3) (at 64.77 76.2 0) (effects (font (size 1.27 1.27)) hide)) (pin "1"))

 (symbol (lib_id "Device:C") (at 190.5 91.44 90) (unit 1) (in_bom yes) (on_board yes) (dnp no) (fields_autoplaced)
  (default_instance (reference "") (unit 1) (value "") (footprint ""))
  (property "Reference" "" (id 0) (at 190.5 83.82 90) (effects (font (size 1.27 1.27))))
  (property "Value" "" (id 1) (at 190.5 86.36 90) (effects (font (size 1.27 1.27))))
  (property "Footprint" "" (id 2) (at 194.31 90.4748 0) (effects (font (size 1.27 1.27)) hide))
  (property "Datasheet" "~" (id 3) (at 190.5 91.44 0) (effects (font (size 1.27 1.27)) hide)) (pin "1") (pin "2"))

 (symbol (lib_id "Device:C") (at 172.72 121.92 90) (unit 1) (in_bom yes) (on_board yes) (dnp no)
  (default_instance (reference "") (unit 1) (value "") (footprint ""))
  (property "Reference" "" (id 0) (at 172.72 114.3 90) (effects (font (size 1.27 1.27))))
  (property "Value" "" (id 1) (at 172.72 116.84 90) (effects (font (size 1.27 1.27))))
  (property "Footprint" "" (id 2) (at 176.53 120.9548 0) (effects (font (size 1.27 1.27)) hide))
  (property "Datasheet" "~" (id 3) (at 172.72 121.92 0) (effects (font (size 1.27 1.27)) hide)) (pin "1") (pin "2"))

 (symbol (lib_id "Device:D_Zener") (at 128.27 111.76 0) (unit 1) (in_bom yes) (on_board yes) (dnp no) (fields_autoplaced)
  (default_instance (reference "") (unit 1) (value "") (footprint ""))
  (property "Reference" "" (id 0) (at 128.27 105.41 0) (effects (font (size 1.27 1.27))))
  (property "Value" "" (id 1) (at 128.27 107.95 0) (effects (font (size 1.27 1.27))))
  (property "Footprint" "" (id 2) (at 128.27 111.76 0) (effects (font (size 1.27 1.27)) hide))
  (property "Datasheet" "~" (id 3) (at 128.27 111.76 0) (effects (font (size 1.27 1.27)) hide)) (pin "1") (pin "2"))

 (symbol (lib_id "Device:R") (at 100.33 60.96 0) (unit 1) (in_bom yes) (on_board yes) (dnp no) (fields_autoplaced)
  (default_instance (reference "") (unit 1) (value "") (footprint ""))
  (property "Reference" "" (id 0) (at 102.87 59.6899 0) (effects (font (size 1.27 1.27)) (justify left)))
  (property "Value" "" (id 1) (at 102.87 62.2299 0) (effects (font (size 1.27 1.27)) (justify left)))
  (property "Footprint" "" (id 2) (at 98.552 60.96 90) (effects (font (size 1.27 1.27)) hide))
  (property "Datasheet" "~" (id 3) (at 100.33 60.96 0) (effects (font (size 1.27 1.27)) hide)) (pin "1") (pin "2"))

 (symbol (lib_id "Connector:Conn_01x01_Male") (at 87.63 87.63 0) (unit 1) (in_bom yes) (on_board yes) (dnp no) (fields_autoplaced)
  (default_instance (reference "") (unit 1) (value "") (footprint ""))
  (property "Reference" "" (id 0) (at 88.265 82.55 0) (effects (font (size 1.27 1.27))))
  (property "Value" "" (id 1) (at 88.265 85.09 0) (effects (font (size 1.27 1.27))))
  (property "Footprint" "" (id 2) (at 87.63 87.63 0) (effects (font (size 1.27 1.27)) hide))
  (property "Datasheet" "~" (id 3) (at 87.63 87.63 0) (effects (font (size 1.27 1.27)) hide)) (pin "1"))

 (sheet_instances (path "" (page "1")))

 (symbol_instances (path "" (reference "#FLG02") (unit 1) (value "PWR_FLAG") (footprint "")) (path "" (reference "#FLG0101") (unit 1) (value "PWR_FLAG") (footprint "")) (path "" (reference "#FLG0102") (unit 1) (value "PWR_FLAG") (footprint "")) (path "" (reference "#PWR01") (unit 1) (value "+12V") (footprint "")) (path "" (reference "#PWR02") (unit 1) (value "GND") (footprint "")) (path "" (reference "#PWR03") (unit 1) (value "GND") (footprint "")) (path "" (reference "#PWR04") (unit 1) (value "GND") (footprint "")) (path "" (reference "C1") (unit 1) (value "0.1uF") (footprint "Capacitor_THT:CP_Axial_L10.0mm_D4.5mm_P15.00mm_Horizontal")) (path "" (reference "C2") (unit 1) (value "10uF") (footprint "Capacitor_THT:CP_Axial_L10.0mm_D4.5mm_P15.00mm_Horizontal")) (path "" (reference "C3") (unit 1) (value "10uF") (footprint "Capacitor_THT:CP_Axial_L10.0mm_D4.5mm_P15.00mm_Horizontal")) (path "" (reference "C4") (unit 1) (value "1uF") (footprint "Capacitor_THT:CP_Axial_L10.0mm_D4.5mm_P15.00mm_Horizontal")) (path "" (reference "C5") (unit 1) (value "47pF") (footprint "Capacitor_THT:CP_Axial_L10.0mm_D4.5mm_P15.00mm_Horizontal")) (path "" (reference "C6") (unit 1) (value "47pF") (footprint "Capacitor_THT:CP_Axial_L10.0mm_D4.5mm_P15.00mm_Horizontal")) (path "" (reference "D1") (unit 1) (value "1N5817") (footprint "Diode_THT:D_DO-41_SOD81_P10.16mm_Horizontal")) (path "" (reference "D2") (unit 1) (value "LED") (footprint "LED_THT:LED_D1.8mm_W1.8mm_H2.4mm_Horizontal_O3.81mm_Z1.6mm")) (path "" (reference "D3") (unit 1) (value "3V") (footprint "Diode_THT:D_DO-15_P10.16mm_Horizontal")) (path "" (reference "D4") (unit 1) (value "3V") (footprint "Diode_THT:D_DO-15_P10.16mm_Horizontal")) (path "" (reference "J1") (unit 1) (value "Conn_01x01_Male") (footprint "Connector_Pin:Pin_D1.0mm_L10.0mm")) (path "" (reference "J2") (unit 1) (value "AudioJack2_Ground") (footprint "Resistor_THT:R_Axial_DIN0204_L3.6mm_D1.6mm_P7.62mm_Horizontal")) (path "" (reference "R1") (unit 1) (value "470K") (footprint "Resistor_THT:R_Axial_DIN0204_L3.6mm_D1.6mm_P7.62mm_Horizontal")) (path "" (reference "R2") (unit 1) (value "4K7") (footprint "Resistor_THT:R_Axial_DIN0204_L3.6mm_D1.6mm_P7.62mm_Horizontal")) (path "" (reference "R3") (unit 1) (value "470K") (footprint "Resistor_THT:R_Axial_DIN0204_L3.6mm_D1.6mm_P7.62mm_Horizontal")) (path "" (reference "R4") (unit 1) (value "470K") (footprint "Resistor_THT:R_Axial_DIN0204_L3.6mm_D1.6mm_P7.62mm_Horizontal")) (path "" (reference "R5") (unit 1) (value "470K") (footprint "Resistor_THT:R_Axial_DIN0204_L3.6mm_D1.6mm_P7.62mm_Horizontal")) (path "" (reference "R6") (unit 1) (value "1M") (footprint "Resistor_THT:R_Axial_DIN0204_L3.6mm_D1.6mm_P7.62mm_Horizontal")) (path "" (reference "R7") (unit 1) (value "470K") (footprint "Resistor_THT:R_Axial_DIN0204_L3.6mm_D1.6mm_P7.62mm_Horizontal")) (path "" (reference "R8") (unit 1) (value "4K7") (footprint "Resistor_THT:R_Axial_DIN0204_L3.6mm_D1.6mm_P7.62mm_Horizontal")) (path "" (reference "RV1") (unit 1) (value "R_Potentiometer") (footprint "Potentiometer_THT:Potentiometer_Bourns_3339S_Horizontal")) (path "" (reference "RV2") (unit 1) (value "R_Potentiometer") (footprint "Potentiometer_THT:Potentiometer_Bourns_3339S_Horizontal")) (path "" (reference "U1") (unit 1) (value "TL072") (footprint "Package_DIP:DIP-8-16_W7.62mm_Socket")) (path "" (reference "U1") (unit 2) (value "TL072") (footprint "Package_DIP:DIP-8-16_W7.62mm_Socket")) (path "" (reference "U1") (unit 3) (value "TL072") (footprint "Package_DIP:DIP-8-16_W7.62mm_Socket"))))
